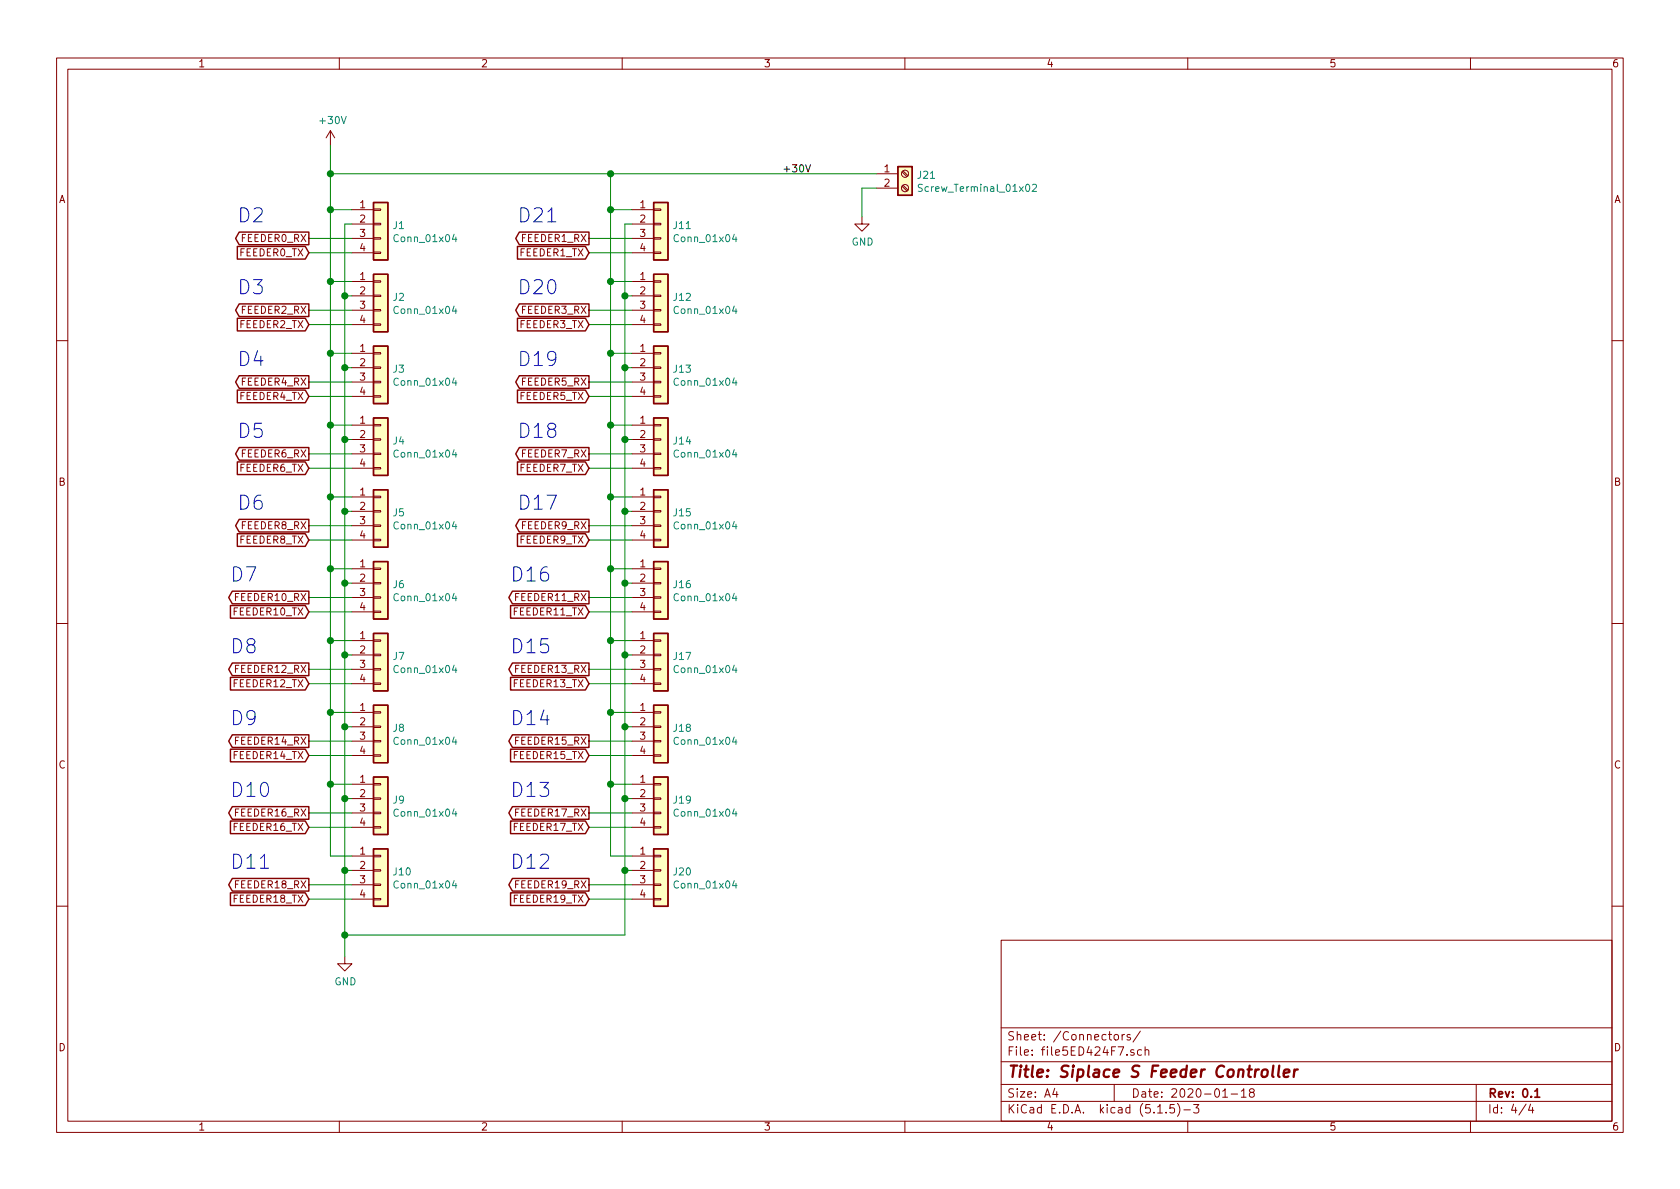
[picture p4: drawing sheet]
EESchema Schematic File Version 4
EELAYER 30 0
EELAYER END
$Descr A4 11693 8268
encoding utf-8
Sheet 4 4
Title "Siplace S Feeder Controller"
Date "2020-01-18"
Rev "0.1"
Comp ""
Comment1 ""
Comment2 ""
Comment3 ""
Comment4 ""
$EndDescr
$Comp
L Connector_Generic:Conn_01x04 J1
U 1 1
P 2650 1550
F 0 "J1" H 2730 1542 50  0000 L CNN
F 1 "Conn_01x04" H 2730 1451 50  0000 L CNN
F 2 "Connector_JST:JST_XH_B4B-XH-A_1x04_P2.50mm_Vertical" H 2650 1550 50  0001 C CNN
F 3 "~" H 2650 1550 50  0001 C CNN
	1    2650 1550
	1    0    0    -1  
$EndComp
Wire Wire Line
	2150 1650 2450 1650
Wire Wire Line
	2450 1750 2150 1750
Wire Wire Line
	2450 1550 2400 1550
Wire Wire Line
	2450 1450 2300 1450
$Comp
L Connector_Generic:Conn_01x04 J2
U 1 1
P 2650 2050
F 0 "J2" H 2730 2042 50  0000 L CNN
F 1 "Conn_01x04" H 2730 1951 50  0000 L CNN
F 2 "Connector_JST:JST_XH_B4B-XH-A_1x04_P2.50mm_Vertical" H 2650 2050 50  0001 C CNN
F 3 "~" H 2650 2050 50  0001 C CNN
	1    2650 2050
	1    0    0    -1  
$EndComp
Wire Wire Line
	2150 2150 2450 2150
Wire Wire Line
	2450 2250 2150 2250
Wire Wire Line
	2450 2050 2400 2050
Wire Wire Line
	2450 1950 2300 1950
$Comp
L Connector_Generic:Conn_01x04 J3
U 1 1
P 2650 2550
F 0 "J3" H 2730 2542 50  0000 L CNN
F 1 "Conn_01x04" H 2730 2451 50  0000 L CNN
F 2 "Connector_JST:JST_XH_B4B-XH-A_1x04_P2.50mm_Vertical" H 2650 2550 50  0001 C CNN
F 3 "~" H 2650 2550 50  0001 C CNN
	1    2650 2550
	1    0    0    -1  
$EndComp
Wire Wire Line
	2150 2650 2450 2650
Wire Wire Line
	2450 2750 2150 2750
Wire Wire Line
	2450 2550 2400 2550
Wire Wire Line
	2450 2450 2300 2450
$Comp
L Connector_Generic:Conn_01x04 J4
U 1 1
P 2650 3050
F 0 "J4" H 2730 3042 50  0000 L CNN
F 1 "Conn_01x04" H 2730 2951 50  0000 L CNN
F 2 "Connector_JST:JST_XH_B4B-XH-A_1x04_P2.50mm_Vertical" H 2650 3050 50  0001 C CNN
F 3 "~" H 2650 3050 50  0001 C CNN
	1    2650 3050
	1    0    0    -1  
$EndComp
Wire Wire Line
	2150 3150 2450 3150
Wire Wire Line
	2450 3250 2150 3250
Wire Wire Line
	2450 3050 2400 3050
Wire Wire Line
	2450 2950 2300 2950
$Comp
L Connector_Generic:Conn_01x04 J5
U 1 1
P 2650 3550
F 0 "J5" H 2730 3542 50  0000 L CNN
F 1 "Conn_01x04" H 2730 3451 50  0000 L CNN
F 2 "Connector_JST:JST_XH_B4B-XH-A_1x04_P2.50mm_Vertical" H 2650 3550 50  0001 C CNN
F 3 "~" H 2650 3550 50  0001 C CNN
	1    2650 3550
	1    0    0    -1  
$EndComp
Wire Wire Line
	2150 3650 2450 3650
Wire Wire Line
	2450 3750 2150 3750
Wire Wire Line
	2450 3550 2400 3550
Wire Wire Line
	2450 3450 2300 3450
$Comp
L Connector_Generic:Conn_01x04 J6
U 1 1
P 2650 4050
F 0 "J6" H 2730 4042 50  0000 L CNN
F 1 "Conn_01x04" H 2730 3951 50  0000 L CNN
F 2 "Connector_JST:JST_XH_B4B-XH-A_1x04_P2.50mm_Vertical" H 2650 4050 50  0001 C CNN
F 3 "~" H 2650 4050 50  0001 C CNN
	1    2650 4050
	1    0    0    -1  
$EndComp
Wire Wire Line
	2150 4150 2450 4150
Wire Wire Line
	2450 4250 2150 4250
Wire Wire Line
	2450 4050 2400 4050
Wire Wire Line
	2450 3950 2300 3950
$Comp
L Connector_Generic:Conn_01x04 J7
U 1 1
P 2650 4550
F 0 "J7" H 2730 4542 50  0000 L CNN
F 1 "Conn_01x04" H 2730 4451 50  0000 L CNN
F 2 "Connector_JST:JST_XH_B4B-XH-A_1x04_P2.50mm_Vertical" H 2650 4550 50  0001 C CNN
F 3 "~" H 2650 4550 50  0001 C CNN
	1    2650 4550
	1    0    0    -1  
$EndComp
Wire Wire Line
	2150 4650 2450 4650
Wire Wire Line
	2450 4750 2150 4750
Wire Wire Line
	2450 4550 2400 4550
Wire Wire Line
	2450 4450 2300 4450
$Comp
L Connector_Generic:Conn_01x04 J8
U 1 1
P 2650 5050
F 0 "J8" H 2730 5042 50  0000 L CNN
F 1 "Conn_01x04" H 2730 4951 50  0000 L CNN
F 2 "Connector_JST:JST_XH_B4B-XH-A_1x04_P2.50mm_Vertical" H 2650 5050 50  0001 C CNN
F 3 "~" H 2650 5050 50  0001 C CNN
	1    2650 5050
	1    0    0    -1  
$EndComp
Wire Wire Line
	2150 5150 2450 5150
Wire Wire Line
	2450 5250 2150 5250
Wire Wire Line
	2450 5050 2400 5050
Wire Wire Line
	2450 4950 2300 4950
$Comp
L Connector_Generic:Conn_01x04 J9
U 1 1
P 2650 5550
F 0 "J9" H 2730 5542 50  0000 L CNN
F 1 "Conn_01x04" H 2730 5451 50  0000 L CNN
F 2 "Connector_JST:JST_XH_B4B-XH-A_1x04_P2.50mm_Vertical" H 2650 5550 50  0001 C CNN
F 3 "~" H 2650 5550 50  0001 C CNN
	1    2650 5550
	1    0    0    -1  
$EndComp
Wire Wire Line
	2150 5650 2450 5650
Wire Wire Line
	2450 5750 2150 5750
Wire Wire Line
	2450 5550 2400 5550
Wire Wire Line
	2450 5450 2300 5450
$Comp
L Connector_Generic:Conn_01x04 J10
U 1 1
P 2650 6050
F 0 "J10" H 2730 6042 50  0000 L CNN
F 1 "Conn_01x04" H 2730 5951 50  0000 L CNN
F 2 "Connector_JST:JST_XH_B4B-XH-A_1x04_P2.50mm_Vertical" H 2650 6050 50  0001 C CNN
F 3 "~" H 2650 6050 50  0001 C CNN
	1    2650 6050
	1    0    0    -1  
$EndComp
Wire Wire Line
	2150 6150 2450 6150
Wire Wire Line
	2450 6250 2150 6250
Wire Wire Line
	2450 6050 2400 6050
Wire Wire Line
	2450 5950 2300 5950
$Comp
L Connector_Generic:Conn_01x04 J11
U 1 1
P 4600 1550
F 0 "J11" H 4680 1542 50  0000 L CNN
F 1 "Conn_01x04" H 4680 1451 50  0000 L CNN
F 2 "Connector_JST:JST_XH_B4B-XH-A_1x04_P2.50mm_Vertical" H 4600 1550 50  0001 C CNN
F 3 "~" H 4600 1550 50  0001 C CNN
	1    4600 1550
	1    0    0    -1  
$EndComp
Wire Wire Line
	4100 1650 4400 1650
Wire Wire Line
	4400 1750 4100 1750
Wire Wire Line
	4400 1550 4350 1550
Wire Wire Line
	4400 1450 4250 1450
$Comp
L Connector_Generic:Conn_01x04 J12
U 1 1
P 4600 2050
F 0 "J12" H 4680 2042 50  0000 L CNN
F 1 "Conn_01x04" H 4680 1951 50  0000 L CNN
F 2 "Connector_JST:JST_XH_B4B-XH-A_1x04_P2.50mm_Vertical" H 4600 2050 50  0001 C CNN
F 3 "~" H 4600 2050 50  0001 C CNN
	1    4600 2050
	1    0    0    -1  
$EndComp
Wire Wire Line
	4100 2150 4400 2150
Wire Wire Line
	4400 2250 4100 2250
Wire Wire Line
	4400 2050 4350 2050
Wire Wire Line
	4400 1950 4250 1950
$Comp
L Connector_Generic:Conn_01x04 J13
U 1 1
P 4600 2550
F 0 "J13" H 4680 2542 50  0000 L CNN
F 1 "Conn_01x04" H 4680 2451 50  0000 L CNN
F 2 "Connector_JST:JST_XH_B4B-XH-A_1x04_P2.50mm_Vertical" H 4600 2550 50  0001 C CNN
F 3 "~" H 4600 2550 50  0001 C CNN
	1    4600 2550
	1    0    0    -1  
$EndComp
Wire Wire Line
	4100 2650 4400 2650
Wire Wire Line
	4400 2750 4100 2750
Wire Wire Line
	4400 2550 4350 2550
Wire Wire Line
	4400 2450 4250 2450
$Comp
L Connector_Generic:Conn_01x04 J14
U 1 1
P 4600 3050
F 0 "J14" H 4680 3042 50  0000 L CNN
F 1 "Conn_01x04" H 4680 2951 50  0000 L CNN
F 2 "Connector_JST:JST_XH_B4B-XH-A_1x04_P2.50mm_Vertical" H 4600 3050 50  0001 C CNN
F 3 "~" H 4600 3050 50  0001 C CNN
	1    4600 3050
	1    0    0    -1  
$EndComp
Wire Wire Line
	4100 3150 4400 3150
Wire Wire Line
	4400 3250 4100 3250
Wire Wire Line
	4400 3050 4350 3050
Wire Wire Line
	4400 2950 4250 2950
$Comp
L Connector_Generic:Conn_01x04 J15
U 1 1
P 4600 3550
F 0 "J15" H 4680 3542 50  0000 L CNN
F 1 "Conn_01x04" H 4680 3451 50  0000 L CNN
F 2 "Connector_JST:JST_XH_B4B-XH-A_1x04_P2.50mm_Vertical" H 4600 3550 50  0001 C CNN
F 3 "~" H 4600 3550 50  0001 C CNN
	1    4600 3550
	1    0    0    -1  
$EndComp
Wire Wire Line
	4100 3650 4400 3650
Wire Wire Line
	4400 3750 4100 3750
Wire Wire Line
	4400 3550 4350 3550
Wire Wire Line
	4400 3450 4250 3450
$Comp
L Connector_Generic:Conn_01x04 J16
U 1 1
P 4600 4050
F 0 "J16" H 4680 4042 50  0000 L CNN
F 1 "Conn_01x04" H 4680 3951 50  0000 L CNN
F 2 "Connector_JST:JST_XH_B4B-XH-A_1x04_P2.50mm_Vertical" H 4600 4050 50  0001 C CNN
F 3 "~" H 4600 4050 50  0001 C CNN
	1    4600 4050
	1    0    0    -1  
$EndComp
Wire Wire Line
	4100 4150 4400 4150
Wire Wire Line
	4400 4250 4100 4250
Wire Wire Line
	4400 4050 4350 4050
Wire Wire Line
	4400 3950 4250 3950
$Comp
L Connector_Generic:Conn_01x04 J17
U 1 1
P 4600 4550
F 0 "J17" H 4680 4542 50  0000 L CNN
F 1 "Conn_01x04" H 4680 4451 50  0000 L CNN
F 2 "Connector_JST:JST_XH_B4B-XH-A_1x04_P2.50mm_Vertical" H 4600 4550 50  0001 C CNN
F 3 "~" H 4600 4550 50  0001 C CNN
	1    4600 4550
	1    0    0    -1  
$EndComp
Wire Wire Line
	4100 4650 4400 4650
Wire Wire Line
	4400 4750 4100 4750
Wire Wire Line
	4400 4550 4350 4550
Wire Wire Line
	4400 4450 4250 4450
$Comp
L Connector_Generic:Conn_01x04 J18
U 1 1
P 4600 5050
F 0 "J18" H 4680 5042 50  0000 L CNN
F 1 "Conn_01x04" H 4680 4951 50  0000 L CNN
F 2 "Connector_JST:JST_XH_B4B-XH-A_1x04_P2.50mm_Vertical" H 4600 5050 50  0001 C CNN
F 3 "~" H 4600 5050 50  0001 C CNN
	1    4600 5050
	1    0    0    -1  
$EndComp
Wire Wire Line
	4100 5150 4400 5150
Wire Wire Line
	4400 5250 4100 5250
Wire Wire Line
	4400 5050 4350 5050
Wire Wire Line
	4400 4950 4250 4950
$Comp
L Connector_Generic:Conn_01x04 J19
U 1 1
P 4600 5550
F 0 "J19" H 4680 5542 50  0000 L CNN
F 1 "Conn_01x04" H 4680 5451 50  0000 L CNN
F 2 "Connector_JST:JST_XH_B4B-XH-A_1x04_P2.50mm_Vertical" H 4600 5550 50  0001 C CNN
F 3 "~" H 4600 5550 50  0001 C CNN
	1    4600 5550
	1    0    0    -1  
$EndComp
Wire Wire Line
	4100 5650 4400 5650
Wire Wire Line
	4400 5750 4100 5750
Wire Wire Line
	4400 5550 4350 5550
Wire Wire Line
	4400 5450 4250 5450
$Comp
L Connector_Generic:Conn_01x04 J20
U 1 1
P 4600 6050
F 0 "J20" H 4680 6042 50  0000 L CNN
F 1 "Conn_01x04" H 4680 5951 50  0000 L CNN
F 2 "Connector_JST:JST_XH_B4B-XH-A_1x04_P2.50mm_Vertical" H 4600 6050 50  0001 C CNN
F 3 "~" H 4600 6050 50  0001 C CNN
	1    4600 6050
	1    0    0    -1  
$EndComp
Wire Wire Line
	4100 6150 4400 6150
Wire Wire Line
	4400 6250 4100 6250
Wire Wire Line
	4400 6050 4350 6050
Wire Wire Line
	4400 5950 4250 5950
Wire Wire Line
	2400 1550 2400 2050
Wire Wire Line
	2400 6500 4350 6500
Wire Wire Line
	4350 6500 4350 6050
Connection ~ 2400 2050
Wire Wire Line
	2400 2050 2400 2550
Connection ~ 2400 2550
Wire Wire Line
	2400 2550 2400 3050
Connection ~ 2400 3050
Wire Wire Line
	2400 3050 2400 3550
Connection ~ 2400 3550
Wire Wire Line
	2400 3550 2400 4050
Connection ~ 2400 4050
Wire Wire Line
	2400 4050 2400 4550
Connection ~ 2400 4550
Wire Wire Line
	2400 4550 2400 5050
Connection ~ 2400 5050
Wire Wire Line
	2400 5050 2400 5550
Connection ~ 2400 5550
Wire Wire Line
	2400 5550 2400 6050
Connection ~ 2400 6050
Wire Wire Line
	2400 6050 2400 6500
Connection ~ 4350 2050
Wire Wire Line
	4350 2050 4350 1550
Connection ~ 4350 2550
Wire Wire Line
	4350 2550 4350 2050
Connection ~ 4350 3050
Wire Wire Line
	4350 3050 4350 2550
Connection ~ 4350 3550
Wire Wire Line
	4350 3550 4350 3050
Connection ~ 4350 4050
Wire Wire Line
	4350 4050 4350 3550
Connection ~ 4350 4550
Wire Wire Line
	4350 4550 4350 4050
Connection ~ 4350 5050
Wire Wire Line
	4350 5050 4350 4550
Connection ~ 4350 5550
Wire Wire Line
	4350 5550 4350 5050
Connection ~ 4350 6050
Wire Wire Line
	4350 6050 4350 5550
Wire Wire Line
	2300 5950 2300 5450
Wire Wire Line
	2300 1200 4250 1200
Wire Wire Line
	4250 1200 4250 1450
Connection ~ 2300 1450
Wire Wire Line
	2300 1450 2300 1200
Connection ~ 2300 1950
Wire Wire Line
	2300 1950 2300 1450
Connection ~ 2300 2450
Wire Wire Line
	2300 2450 2300 1950
Connection ~ 2300 2950
Wire Wire Line
	2300 2950 2300 2450
Connection ~ 2300 3450
Wire Wire Line
	2300 3450 2300 2950
Connection ~ 2300 3950
Wire Wire Line
	2300 3950 2300 3450
Connection ~ 2300 4450
Wire Wire Line
	2300 4450 2300 3950
Connection ~ 2300 4950
Wire Wire Line
	2300 4950 2300 4450
Connection ~ 2300 5450
Wire Wire Line
	2300 5450 2300 4950
Connection ~ 4250 1450
Wire Wire Line
	4250 1450 4250 1950
Connection ~ 4250 1950
Wire Wire Line
	4250 1950 4250 2450
Connection ~ 4250 2450
Wire Wire Line
	4250 2450 4250 2950
Connection ~ 4250 2950
Wire Wire Line
	4250 2950 4250 3450
Connection ~ 4250 3450
Wire Wire Line
	4250 3450 4250 3950
Connection ~ 4250 3950
Wire Wire Line
	4250 3950 4250 4450
Connection ~ 4250 4450
Wire Wire Line
	4250 4450 4250 4950
Connection ~ 4250 4950
Wire Wire Line
	4250 4950 4250 5450
Connection ~ 4250 5450
Wire Wire Line
	4250 5450 4250 5950
$Comp
L power:GND #PWR0107
U 1 1
P 2400 6650
F 0 "#PWR0107" H 2400 6400 50  0001 C CNN
F 1 "GND" H 2405 6477 50  0000 C CNN
F 2 "" H 2400 6650 50  0001 C CNN
F 3 "" H 2400 6650 50  0001 C CNN
	1    2400 6650
	1    0    0    -1  
$EndComp
Wire Wire Line
	2400 6650 2400 6500
Connection ~ 2400 6500
$Comp
L Connector:Screw_Terminal_01x02 J21
U 1 1
P 6300 1200
F 0 "J21" H 6380 1192 50  0000 L CNN
F 1 "Screw_Terminal_01x02" H 6380 1101 50  0000 L CNN
F 2 "TerminalBlock_Phoenix:TerminalBlock_Phoenix_MKDS-1,5-2-5.08_1x02_P5.08mm_Horizontal" H 6300 1200 50  0001 C CNN
F 3 "~" H 6300 1200 50  0001 C CNN
	1    6300 1200
	1    0    0    -1  
$EndComp
Wire Wire Line
	6100 1200 4250 1200
Connection ~ 4250 1200
Wire Wire Line
	6100 1300 6000 1300
Wire Wire Line
	6000 1300 6000 1500
$Comp
L power:GND #PWR0108
U 1 1
P 6000 1500
F 0 "#PWR0108" H 6000 1250 50  0001 C CNN
F 1 "GND" H 6005 1327 50  0000 C CNN
F 2 "" H 6000 1500 50  0001 C CNN
F 3 "" H 6000 1500 50  0001 C CNN
	1    6000 1500
	1    0    0    -1  
$EndComp
Text Label 5650 1200 2    50   ~ 0
+30V
Text GLabel 2150 1750 0    50   Input ~ 0
FEEDER0_TX
Text GLabel 2150 1650 0    50   Output ~ 0
FEEDER0_RX
Text GLabel 2150 2150 0    50   Output ~ 0
FEEDER2_RX
Text GLabel 2150 2750 0    50   Input ~ 0
FEEDER4_TX
Text GLabel 2150 2650 0    50   Output ~ 0
FEEDER4_RX
Text GLabel 2150 3250 0    50   Input ~ 0
FEEDER6_TX
Text GLabel 2150 3150 0    50   Output ~ 0
FEEDER6_RX
Text GLabel 2150 3750 0    50   Input ~ 0
FEEDER8_TX
Text GLabel 2150 3650 0    50   Output ~ 0
FEEDER8_RX
Text GLabel 2150 4250 0    50   Input ~ 0
FEEDER10_TX
Text GLabel 2150 4150 0    50   Output ~ 0
FEEDER10_RX
Text GLabel 2150 4750 0    50   Input ~ 0
FEEDER12_TX
Text GLabel 2150 4650 0    50   Output ~ 0
FEEDER12_RX
Text GLabel 2150 5250 0    50   Input ~ 0
FEEDER14_TX
Text GLabel 2150 5150 0    50   Output ~ 0
FEEDER14_RX
Text GLabel 2150 5750 0    50   Input ~ 0
FEEDER16_TX
Text GLabel 2150 5650 0    50   Output ~ 0
FEEDER16_RX
Text GLabel 2150 6250 0    50   Input ~ 0
FEEDER18_TX
Text GLabel 2150 6150 0    50   Output ~ 0
FEEDER18_RX
Text GLabel 2150 2250 0    50   Input ~ 0
FEEDER2_TX
Text GLabel 4100 1750 0    50   Input ~ 0
FEEDER1_TX
Text GLabel 4100 1650 0    50   Output ~ 0
FEEDER1_RX
Text GLabel 4100 2250 0    50   Input ~ 0
FEEDER3_TX
Text GLabel 4100 2150 0    50   Output ~ 0
FEEDER3_RX
Text GLabel 4100 3250 0    50   Input ~ 0
FEEDER7_TX
Text GLabel 4100 2650 0    50   Output ~ 0
FEEDER5_RX
Text GLabel 4100 2750 0    50   Input ~ 0
FEEDER5_TX
Text GLabel 4100 3150 0    50   Output ~ 0
FEEDER7_RX
Text GLabel 4100 3750 0    50   Input ~ 0
FEEDER9_TX
Text GLabel 4100 3650 0    50   Output ~ 0
FEEDER9_RX
Text GLabel 4100 4250 0    50   Input ~ 0
FEEDER11_TX
Text GLabel 4100 4150 0    50   Output ~ 0
FEEDER11_RX
Text GLabel 4100 4750 0    50   Input ~ 0
FEEDER13_TX
Text GLabel 4100 4650 0    50   Output ~ 0
FEEDER13_RX
Text GLabel 4100 5250 0    50   Input ~ 0
FEEDER15_TX
Text GLabel 4100 5150 0    50   Output ~ 0
FEEDER15_RX
Text GLabel 4100 5750 0    50   Input ~ 0
FEEDER17_TX
Text GLabel 4100 5650 0    50   Output ~ 0
FEEDER17_RX
Text GLabel 4100 6250 0    50   Input ~ 0
FEEDER19_TX
Text GLabel 4100 6150 0    50   Output ~ 0
FEEDER19_RX
$Comp
L my_power:+30V #PWR01
U 1 1
P 2300 1000
F 0 "#PWR01" H 2300 850 50  0001 C CNN
F 1 "+30V" H 2315 1173 50  0000 C CNN
F 2 "" H 2300 1000 50  0001 C CNN
F 3 "" H 2300 1000 50  0001 C CNN
	1    2300 1000
	1    0    0    -1  
$EndComp
Wire Wire Line
	2300 1000 2300 1200
Connection ~ 2300 1200
Text Notes 1650 1550 0    98   ~ 0
D2
Text Notes 3600 1550 0    98   ~ 0
D21
Text Notes 1650 2050 0    98   ~ 0
D3
Text Notes 1650 2550 0    98   ~ 0
D4
Text Notes 1650 3050 0    98   ~ 0
D5
Text Notes 1650 3550 0    98   ~ 0
D6
Text Notes 1600 4050 0    98   ~ 0
D7
Text Notes 1600 4550 0    98   ~ 0
D8
Text Notes 1600 5050 0    98   ~ 0
D9
Text Notes 1600 5550 0    98   ~ 0
D10
Text Notes 1600 6050 0    98   ~ 0
D11
Text Notes 3600 2050 0    98   ~ 0
D20
Text Notes 3600 2550 0    98   ~ 0
D19
Text Notes 3600 3050 0    98   ~ 0
D18
Text Notes 3600 3550 0    98   ~ 0
D17
Text Notes 3550 4050 0    98   ~ 0
D16
Text Notes 3550 4550 0    98   ~ 0
D15
Text Notes 3550 5050 0    98   ~ 0
D14
Text Notes 3550 5550 0    98   ~ 0
D13
Text Notes 3550 6050 0    98   ~ 0
D12
$EndSCHEMATC
